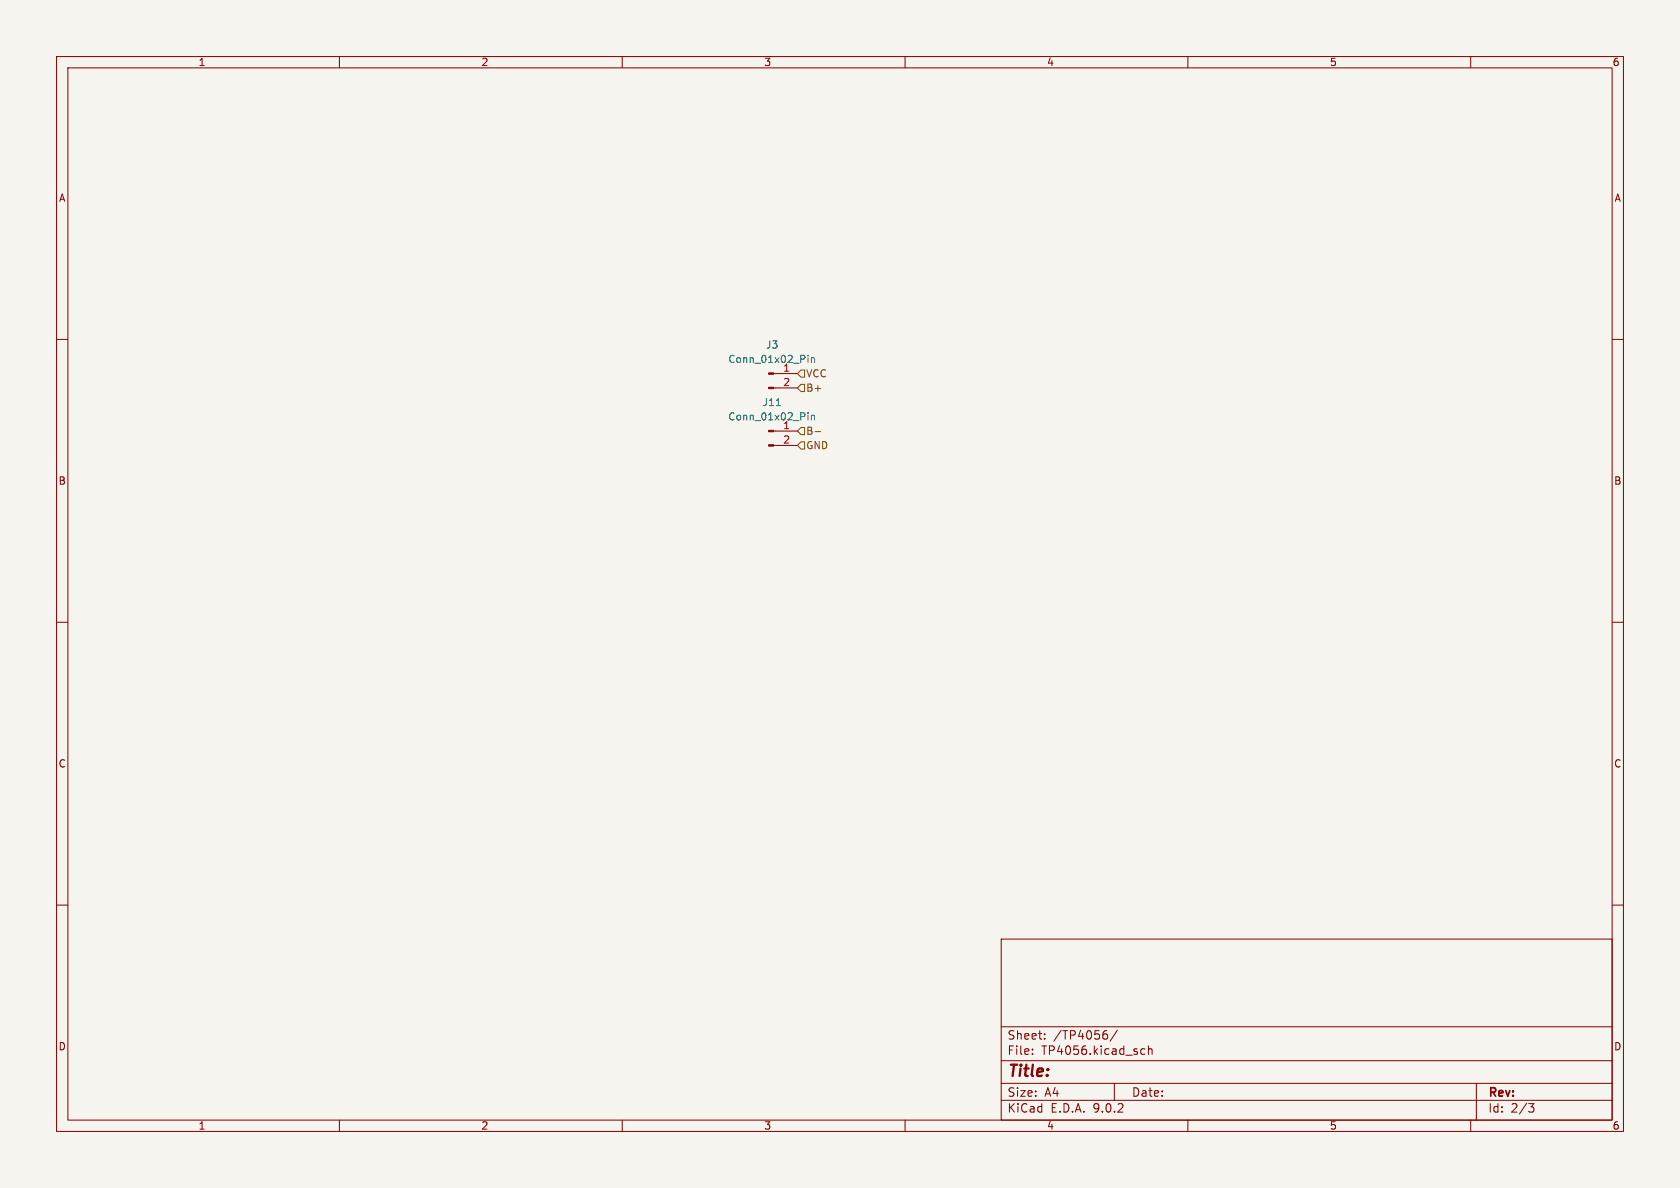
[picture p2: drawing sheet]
<svg xmlns="http://www.w3.org/2000/svg" width="297mm" height="210mm" viewBox="0 0 297 210" stroke-linecap="round" stroke-linejoin="round" font-family="sans-serif">
<path d="M0 0h297v210h-297z" fill="#f5f4ef" stroke="#f5f4ef" stroke-width=".18"/>
<g fill="none" stroke="#840000" stroke-width=".18">
<path d="M10 10h277v190h-277zM12 12h273v186h-273zM60 10v2M110 10v2M160 10v2M210 10v2M260 10v2M10 60h2M136.8 66h4.2M136.8 68.6h4.2M136.8 76.2h4.2M136.8 78.7h4.2"/>
<path d="M285 60h2M10 110h2M285 110h2M10 160h2M177 166h108v32h-108zM285 160h2M60 198v2M110 198v2M160 198v2M177 194.5h108M177 191.5h108M177 187.5h108"/>
<path d="M177 181.5h108M182.5 186.3v.1M182.5 185.5v.1M184.7 183.6v.1M184.7 182.8v.1M195.2 182.8h.5l.1 .3-.1 .5-.5 .1M195.4 182.2h.3M197 191.5v3M197.5 182.1l-1.3 2M201.8 186.3h.6M201.8 185.5h.6M203 185.5l.2-.1 .4 .1 .1 .9"/>
<path d="M203 184.9v1.5M210 198v2M260 198v2M261 191.5v6.5M270.2 195.1h1l-.5 .6 .4 .1 .1 .5-.3 .3h-.4"/>
</g>
<g fill="#840000" stroke="#840000" stroke-width=".18">
<path d="M135.9 65.9h.9v.3h-.9z"/>
<path d="M135.9 68.5h.9v.2h-.9z"/>
<path d="M135.9 76.1h.9v.2h-.9z"/>
<path d="M135.9 78.6h.9v.3h-.9z"/>
</g>
<path d="M137.3 71.7h.7M142.8 62.8v.1M142.8 63.2v.9M142.8 73v.1M142.8 73.4v.8M143.4 63.2v.9M143.4 73.4v.8M143.4 63.4l.2-.2 .3 .1 .1 .8M143.4 73.5l.2-.1 .3 .1 .1 .7" fill="none" stroke="#006464" stroke-width=".18"/>
<path d="M141.6 78.1h.6v1.3h-.6l-.6-.7zM141.6 75.6h.6v1.2h-.6l-.6-.6zM141.6 67.9h.6v1.3h-.6l-.6-.6zM141.6 65.4h.6v1.3h-.6l-.6-.7zM144.1 76.3h1" fill="none" stroke="#725600" stroke-width=".18"/>
<text font-size="2.8" fill="#840000" x="178" y="190.9">Title:</text>
<g font-size="2.1" fill="#840000">
<text x="178" y="184">Sheet:</text>
<text x="186.2" y="184">/TP4056/</text>
<text x="178" y="186.7">File:</text>
<text x="184.1" y="186.7">TP4056.kicad_sch</text>
<text x="178" y="196.9">KiCad</text>
<text x="178" y="194.1">Size:</text>
<text x="184.7" y="194.1">A4</text>
<text x="185.7" y="196.9">E.D.A.</text>
<text x="193.3" y="196.9">9.0.2</text>
<text x="200" y="194.1">Date:</text>
<text x="263" y="194.3">Rev:</text>
<text x="263" y="196.9">Id:</text>
<text x="267.1" y="196.9">2/3</text>
</g>
<g font-size="1.8" fill="#840000">
<text x="35" y="11.9">1</text>
<text x="85" y="11.9">2</text>
<text x="135" y="11.9">3</text>
<text x="185" y="11.9">4</text>
<text x="235" y="11.9">5</text>
<text x="285" y="11.9">6</text>
<text x="10.3" y="35.9">A</text>
<text x="285.3" y="35.9">A</text>
<text x="10.3" y="85.9">B</text>
<text x="285.3" y="85.9">B</text>
<text x="10.3" y="135.9">C</text>
<text x="285.3" y="135.9">C</text>
<text x="10.3" y="185.9">D</text>
<text x="285.3" y="185.9">D</text>
<text x="35" y="199.9">1</text>
<text x="85" y="199.9">2</text>
<text x="135" y="199.9">3</text>
<text x="185" y="199.9">4</text>
<text x="235" y="199.9">5</text>
<text x="285" y="199.9">6</text>
</g>
<g font-size="1.8" fill="#006464">
<text x="128.7" y="64.4">Conn_01x02_Pin</text>
<text x="135.3" y="61.8">J3</text>
<text x="138.4" y="65.8">1</text>
<text x="134.7" y="72">J11</text>
<text x="128.7" y="74.5">Conn_01x02_Pin</text>
<text x="138.4" y="75.9">1</text>
</g>
<g font-size="1.8" fill="#a90000">
<text x="138.4" y="68.3">2</text>
<text x="138.4" y="78.5">2</text>
</g>
<g font-size="1.8" fill="#725600">
<text x="142.4" y="69.4">B+</text>
<text x="142.4" y="66.9">VCC</text>
<text x="142.4" y="77.1">B-</text>
<text x="142.4" y="79.6">GND</text>
</g>
</svg>
